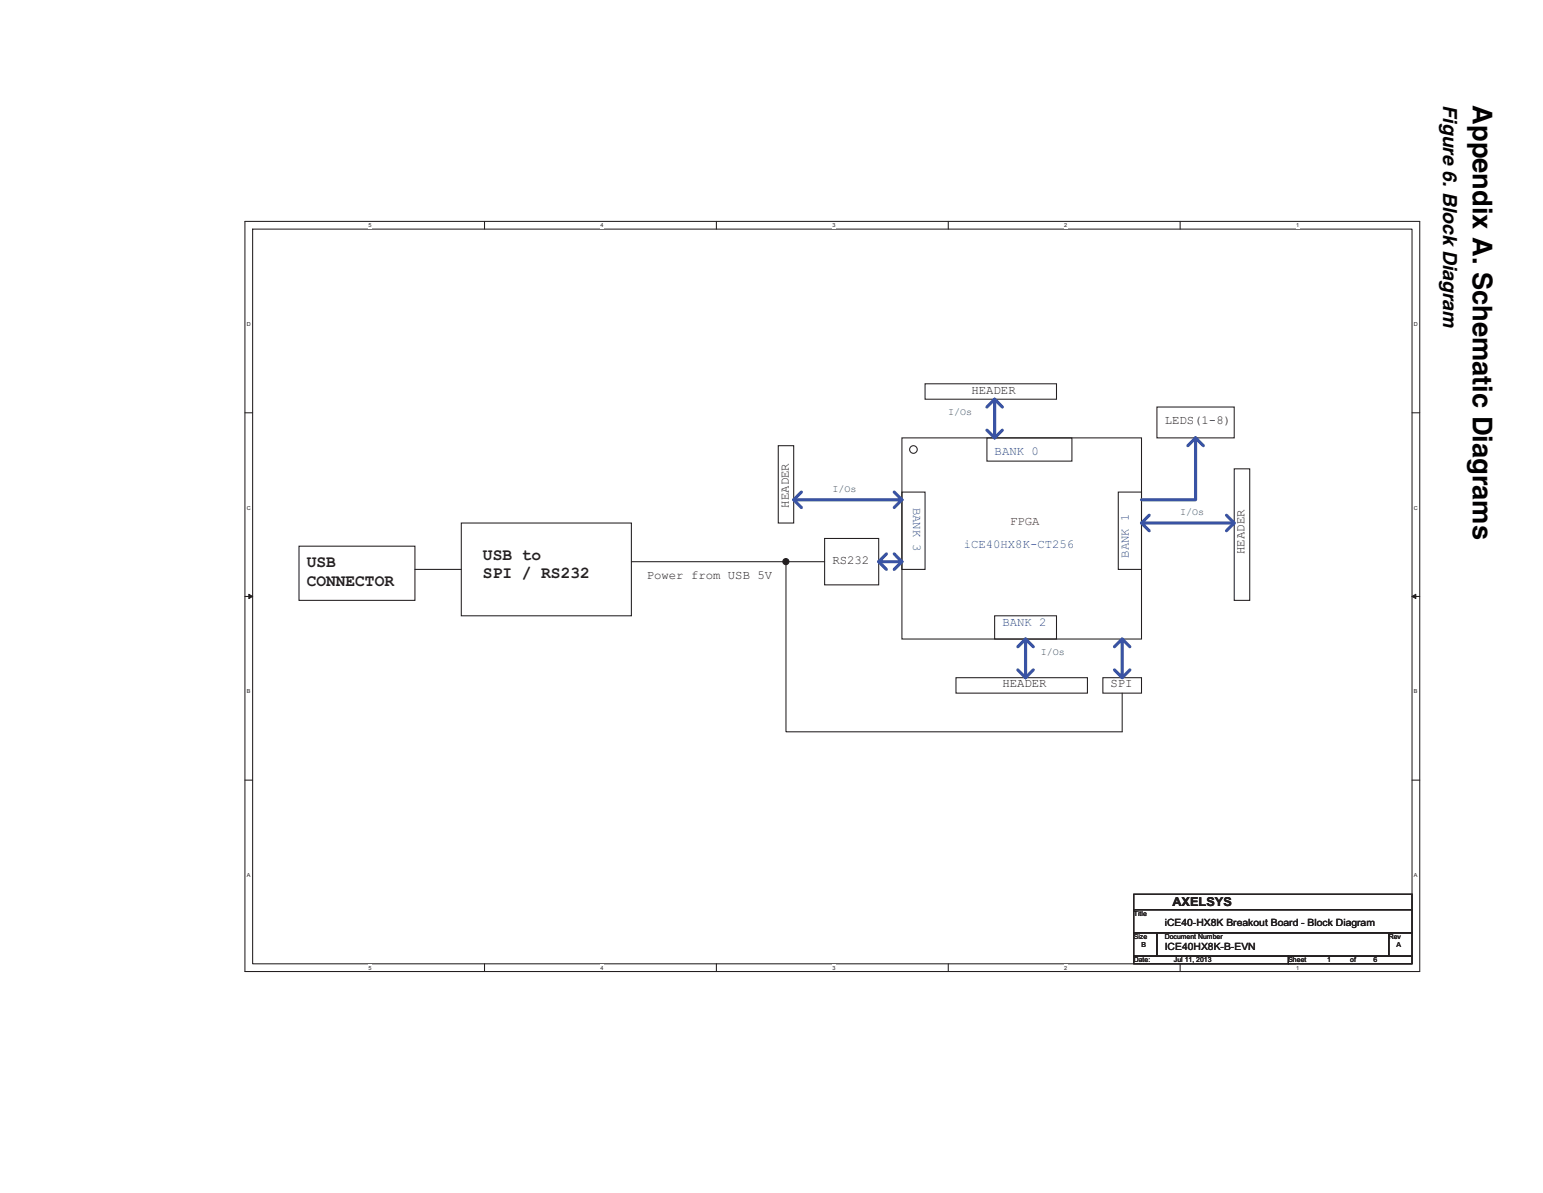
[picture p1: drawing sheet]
<svg xmlns="http://www.w3.org/2000/svg" width="279mm" height="216mm" viewBox="0 0 279 216" stroke-linecap="round" stroke-linejoin="round" font-family="sans-serif">
<path d="M44.3 40.1h212.8v135.7h-212.8zM45.7 41.5h210v132.9h-210z" fill="none" stroke="#231f20" stroke-width=".19"/>
<g fill="#fff">
<path d="M66.7 40.2h.6v1.1h-.6z"/>
<path d="M66.7 174.6h.6v1.1h-.6z"/>
</g>
<path d="M87.7 40.1v1.4M87.7 174.4v1.4" fill="none" stroke="#231f20" stroke-width=".19"/>
<g fill="#fff">
<path d="M108.7 40.2h.6v1.1h-.6z"/>
<path d="M108.7 174.6h.6v1.1h-.6z"/>
</g>
<path d="M129.7 40.1v1.4M129.7 174.4v1.4" fill="none" stroke="#231f20" stroke-width=".19"/>
<g fill="#fff">
<path d="M150.7 40.2h.6v1.1h-.6z"/>
<path d="M150.7 174.6h.6v1.1h-.6z"/>
</g>
<path d="M171.7 40.1v1.4M171.7 174.4v1.4" fill="none" stroke="#231f20" stroke-width=".19"/>
<g fill="#fff">
<path d="M192.7 40.2h.6v1.1h-.6z"/>
<path d="M192.7 174.6h.6v1.1h-.6z"/>
</g>
<path d="M213.7 40.1v1.4M213.7 174.4v1.4" fill="none" stroke="#231f20" stroke-width=".19"/>
<g fill="#fff">
<path d="M234.7 40.2h.5v1.1h-.5z"/>
<path d="M234.7 174.6h.5v1.1h-.5z"/>
<path d="M44.7 58.1h.7v1.1h-.7z"/>
<path d="M256 58.1h.8v1.1h-.8z"/>
<path d="M44.7 91.3h.7v1.1h-.7z"/>
<path d="M256 91.3h.8v1.1h-.8z"/>
</g>
<path d="M44.3 74.7h1.4M255.7 74.7h1.4" fill="none" stroke="#231f20" stroke-width=".19"/>
<g fill="#fff">
<path d="M44.7 124.6h.7v1.1h-.7z"/>
<path d="M256 124.6h.7v1.1h-.7z"/>
</g>
<path d="M44.3 107.9h1.4M255.7 107.9h1.4" fill="none" stroke="#231f20" stroke-width=".19"/>
<path d="M45.1 107.5l.6 .4-.6 .4z" fill="#231f20"/>
<path d="M45.1 107.5l.6 .4-.6 .4z" fill="none" stroke="#231f20" stroke-width=".18"/>
<path d="M255.7 107.9l.7-.4v.8z" fill="#231f20"/>
<path d="M255.7 107.9l.7-.4v.8z" fill="none" stroke="#231f20" stroke-width=".18"/>
<g fill="#fff">
<path d="M44.7 157.8h.7v1.1h-.7z"/>
<path d="M256 157.8h.7v1.1h-.7z"/>
</g>
<g fill="none" stroke="#231f20" stroke-width=".19">
<path d="M163.3 79.2h43.4v36.4h-43.4zM167.5 69.5h23.8v2.7h-23.8zM178.7 79.2h15.4v4.3h-15.4zM209.5 73.7h14v5.5h-14zM54.1 98.8h21v9.8h-21zM83.5 94.7h30.8v16.7h-30.8zM140.9 80.7h2.8v14h-2.8zM149.3 97.4h9.8v8.4h-9.8zM163.3 89.1h4.2v13.9h-4.2zM202.5 89.1h4.2v13.9h-4.2zM223.5 84.8h2.8v23.8h-2.8zM75.1 103h8.4"/>
<path d="M114.3 101.7h35M142.3 101.7v30.7h60.9v-7M180.1 111.4h11.2v4.2h-11.2zM173.1 122.6h23.8v2.8h-23.8zM199.7 122.6h7v2.8h-7zM44.3 141.2h1.4M255.7 141.2h1.4"/>
<circle cx="165.4" cy="81.3" r=".69"/>
</g>
<g fill="none" stroke="#3953a4" stroke-width=".57">
<path d="M178.7 77.8l1.4 1.4M180.1 72.2l1.4 1.5M180.1 72.2l-1.4 1.5M180.1 72.2v7M181.5 77.8l-1.4 1.4M216.5 79.2l-1.4 1.5M216.5 79.2v11.2h-9.8M216.5 79.2l1.4 1.5M143.7 90.4h19.6M145.1 89.1l-1.4 1.3 1.4 1.4M161.9 89.1l1.4 1.3M163.3 90.4l-1.4 1.4"/>
<path d="M206.7 94.7l1.4 1.4M208.1 93.2l-1.4 1.5h16.8M222.1 93.2l1.4 1.5-1.4 1.4M159.1 101.7l1.4 1.3M160.5 100.2l-1.4 1.5h4.2M161.9 100.2l1.4 1.5M163.3 101.7l-1.4 1.3M185.7 115.6l1.4 1.4M185.7 115.6l-1.4 1.4M185.7 115.6v7M201.8 117l1.4-1.4v7l-1.4-1.4M203.2 115.6l1.4 1.4"/>
<path d="M184.3 121.2l1.4 1.4M187.1 121.2l-1.4 1.4M204.6 121.2l-1.4 1.4"/>
</g>
<circle cx="142.3" cy="101.6" r=".55" fill="#231f20"/>
<g fill="none" stroke="#231f20" stroke-width=".19">
<path d="M205.3 168.8h4.2v4.2h-4.2zM205.3 161.8h50.4v2.8h-50.4zM205.3 164.6h50.4v4.2h-50.4zM205.3 173h28v1.4h-28zM209.5 168.8h42v4.2h-42zM233.3 173h22.4v1.4h-22.4zM251.5 168.8h4.2v4.2h-4.2z"/>
<circle cx="142.3" cy="101.6" r=".55"/>
</g>
<text font-size="4.9" x="266.7" y="19" transform="rotate(90 266.7 19)">Appendix A. Schematic Diagrams</text>
<text font-size="3.5" x="261.3" y="19" transform="rotate(90 261.3 19)">Figure 6. Block Diagram</text>
<g font-size="2.9" fill="#231f20">
<text x="87.5" y="101.3">USB to</text>
<text x="55.5" y="102.7">USB</text>
<text x="55.5" y="106">CONNECTOR</text>
<text x="87.5" y="104.6">SPI / RS232</text>
</g>
<g font-size="2.2" fill="#231f20">
<text x="175.9" y="71.2">HEADER</text>
<text x="210.9" y="76.8">LEDS(1-8)</text>
<text x="142.8" y="91.8" transform="rotate(-90 142.8 91.8)">HEADER</text>
<text x="225.4" y="100.2" transform="rotate(-90 225.4 100.2)">HEADER</text>
<text x="117.1" y="104.8">Power from USB 5V</text>
<text x="150.7" y="102">RS232</text>
<text x="181.5" y="124.4">HEADER</text>
<text x="201.1" y="124.4">SPI</text>
<text x="212.3" y="163.9">AXELSYS</text>
</g>
<g font-size="2.2" fill="#3953a4">
<text x="180.1" y="82.4">BANK 0</text>
<text x="165.3" y="91.8" transform="rotate(90 165.3 91.8)">BANK 3</text>
<text x="174.5" y="99.2">iCE40HX8K-CT256</text>
<text x="204.4" y="100.9" transform="rotate(-90 204.4 100.9)">BANK 1</text>
<text x="181.5" y="113.2">BANK 2</text>
</g>
<text font-size="2.2" fill="#7f1416" x="182.9" y="95">FPGA</text>
<g font-size="1.8" fill="#098140">
<text x="171.7" y="75.1">I/Os</text>
<text x="150.7" y="89.1">I/Os</text>
<text x="213.7" y="93.3">I/Os</text>
<text x="188.5" y="118.5">I/Os</text>
</g>
<g font-size="1.8" fill="#231f20">
<text x="210.9" y="167.7">iCE40-HX8K Breakout Board - Block Diagram</text>
<text x="210.9" y="171.8">ICE40HX8K-B-EVN</text>
</g>
<g font-size="1.3" fill="#231f20">
<text x="205.3" y="165.8">Title</text>
<text x="205.3" y="169.9">Size</text>
<text x="206.7" y="171.3">B</text>
<text x="210.9" y="169.9">Document Number</text>
<text x="251.5" y="169.9">Rev</text>
<text x="252.9" y="171.3">A</text>
<text x="205.3" y="174.1">Date:</text>
<text x="212.6" y="174.1">Jul 11, 2013</text>
<text x="233.3" y="174.1">Sheet</text>
<text x="240.3" y="174.1">1</text>
<text x="244.5" y="174.1">of</text>
<text x="248.7" y="174.1">6</text>
</g>
<g font-size="1" fill="#231f20">
<text x="66.7" y="41.1">5</text>
<text x="108.7" y="41.1">4</text>
<text x="150.7" y="41.1">3</text>
<text x="192.7" y="41.1">2</text>
<text x="234.7" y="41.1">1</text>
<text x="44.7" y="59">D</text>
<text x="256" y="59">D</text>
<text x="44.7" y="92.2">C</text>
<text x="256" y="92.2">C</text>
<text x="44.7" y="125.5">B</text>
<text x="256" y="125.5">B</text>
<text x="44.7" y="158.7">A</text>
<text x="256" y="158.7">A</text>
<text x="66.7" y="175.5">5</text>
<text x="108.7" y="175.5">4</text>
<text x="150.7" y="175.5">3</text>
<text x="192.7" y="175.5">2</text>
<text x="234.7" y="175.5">1</text>
</g>
</svg>
